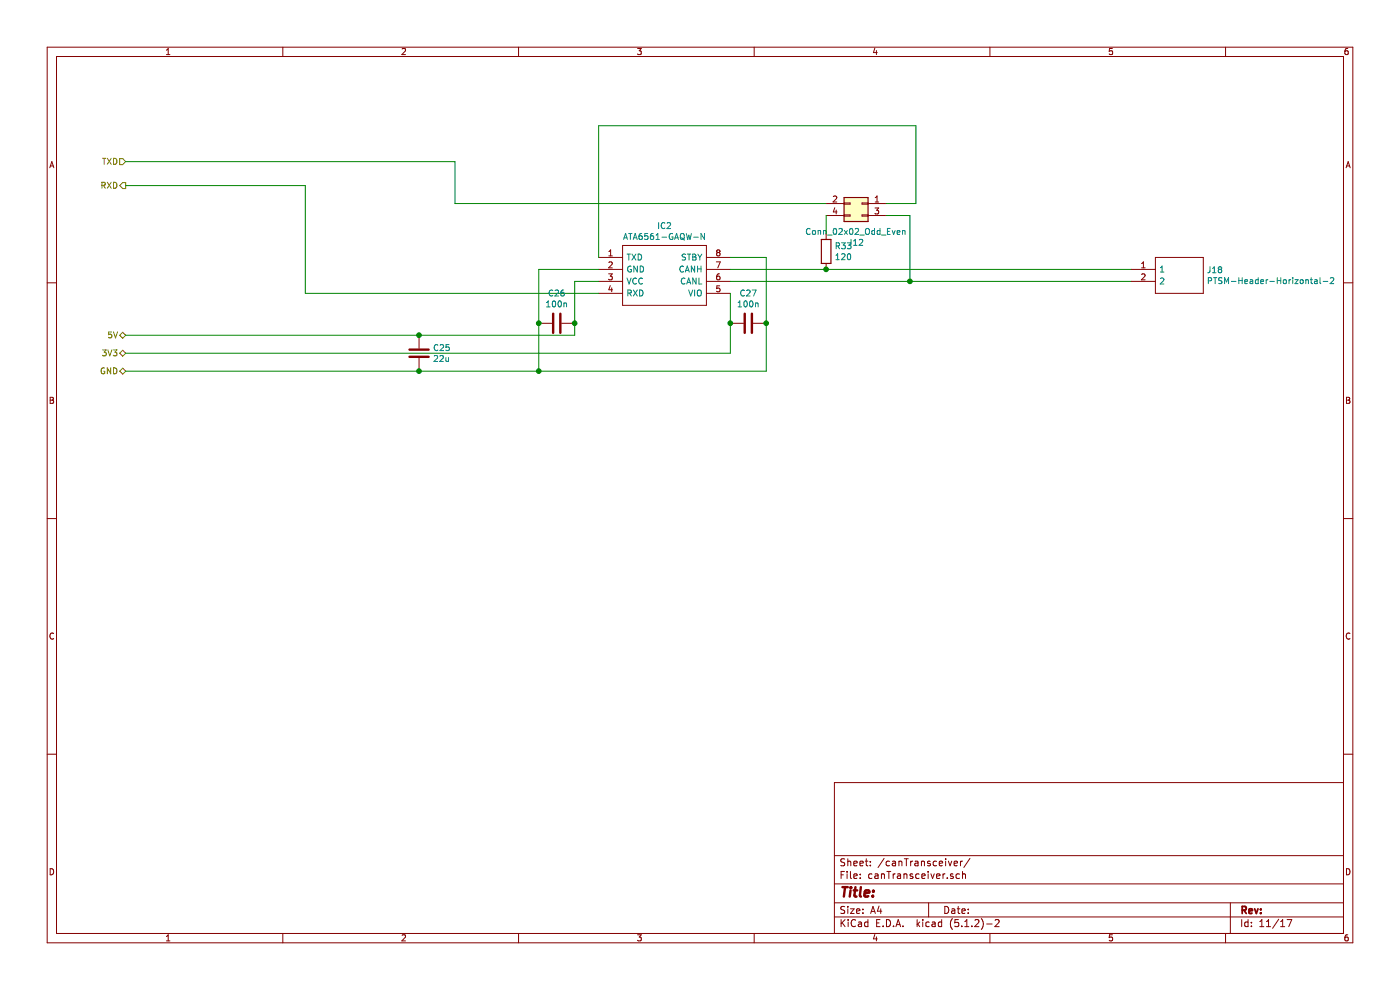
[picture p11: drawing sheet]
EESchema Schematic File Version 4
LIBS:mainPCB-cache
EELAYER 29 0
EELAYER END
$Descr A4 11693 8268
encoding utf-8
Sheet 11 17
Title ""
Date ""
Rev ""
Comp ""
Comment1 ""
Comment2 ""
Comment3 ""
Comment4 ""
$EndDescr
$Comp
L mainPCB-rescue:ATA6561-GAQW-N-Interface_CAN_LIN_own IC2
U 1 1
P 5550 2300
F 0 "IC2" H 5550 2715 50  0000 C CNN
F 1 "ATA6561-GAQW-N" H 5550 2624 50  0000 C CNN
F 2 "ICs_own:SOIC127P600X175-8N" H 5950 2550 50  0001 L CNN
F 3 "https://componentsearchengine.com/Datasheets/1/ATA6561-GAQW-N.pdf" H 5950 2450 50  0001 L CNN
F 4 "MICROCHIP - ATA6561-GAQW-N - CAN TRANSCEIVER, 5MBPS, -40 TO 150DEG C" H 5950 2350 50  0001 L CNN "Description"
F 5 "1.75" H 5950 2250 50  0001 L CNN "Height"
F 6 "579-ATA6561-GAQW-N" H 5950 2150 50  0001 L CNN "Mouser Part Number"
F 7 "https://www.mouser.com/Search/Refine.aspx?Keyword=579-ATA6561-GAQW-N" H 5950 2050 50  0001 L CNN "Mouser Price/Stock"
F 8 "Microchip" H 5950 1950 50  0001 L CNN "Manufacturer_Name"
F 9 "ATA6561-GAQW-N" H 5950 1850 50  0001 L CNN "Manufacturer_Part_Number"
	1    5550 2300
	1    0    0    -1  
$EndComp
$Comp
L Connector_Generic:Conn_02x02_Odd_Even J12
U 1 1
P 7200 1700
F 0 "J12" H 7250 1375 50  0000 C CNN
F 1 "Conn_02x02_Odd_Even" H 7250 1466 50  0000 C CNN
F 2 "Connector_PinHeader_2.54mm:PinHeader_2x02_P2.54mm_Horizontal" H 7200 1700 50  0001 C CNN
F 3 "~" H 7200 1700 50  0001 C CNN
	1    7200 1700
	-1   0    0    -1  
$EndComp
Wire Wire Line
	6100 2350 7600 2350
Wire Wire Line
	9450 2250 6900 2250
Wire Wire Line
	7600 2350 7600 1800
Connection ~ 7600 2350
Wire Wire Line
	7600 2350 9450 2350
$Comp
L Device:R R33
U 1 1
P 6900 2100
F 0 "R33" H 6970 2146 50  0000 L CNN
F 1 "120" H 6970 2055 50  0000 L CNN
F 2 "Resistor_SMD:R_0805_2012Metric" V 6830 2100 50  0001 C CNN
F 3 "~" H 6900 2100 50  0001 C CNN
	1    6900 2100
	1    0    0    -1  
$EndComp
Connection ~ 6900 2250
Wire Wire Line
	6900 2250 6100 2250
Wire Wire Line
	7400 1700 7650 1700
Text HLabel 1050 1350 0    50   Input ~ 0
TXD
Text HLabel 1050 1550 0    50   Output ~ 0
RXD
Text HLabel 1050 2800 0    50   BiDi ~ 0
5V
Text HLabel 1050 2950 0    50   BiDi ~ 0
3V3
Text HLabel 1050 3100 0    50   BiDi ~ 0
GND
Wire Wire Line
	5000 2450 2550 2450
Wire Wire Line
	2550 2450 2550 1550
Wire Wire Line
	2550 1550 1050 1550
Wire Wire Line
	1050 2800 3500 2800
Wire Wire Line
	4800 2800 4800 2700
Wire Wire Line
	4800 2350 5000 2350
Wire Wire Line
	1050 2950 6100 2950
Wire Wire Line
	6100 2950 6100 2700
$Comp
L Device:C C27
U 1 1
P 6250 2700
F 0 "C27" V 5998 2700 50  0000 C CNN
F 1 "100n" V 6089 2700 50  0000 C CNN
F 2 "Capacitor_SMD:C_0805_2012Metric" H 6288 2550 50  0001 C CNN
F 3 "~" H 6250 2700 50  0001 C CNN
	1    6250 2700
	0    1    1    0   
$EndComp
Connection ~ 6100 2700
Wire Wire Line
	6100 2700 6100 2450
Wire Wire Line
	6100 2150 6400 2150
Wire Wire Line
	6400 2150 6400 2700
Connection ~ 6400 2700
Wire Wire Line
	6400 2700 6400 3100
$Comp
L Device:C C26
U 1 1
P 4650 2700
F 0 "C26" V 4398 2700 50  0000 C CNN
F 1 "100n" V 4489 2700 50  0000 C CNN
F 2 "Capacitor_SMD:C_0805_2012Metric" H 4688 2550 50  0001 C CNN
F 3 "~" H 4650 2700 50  0001 C CNN
	1    4650 2700
	0    1    1    0   
$EndComp
Connection ~ 4800 2700
Wire Wire Line
	4800 2700 4800 2350
Wire Wire Line
	1050 3100 3500 3100
Wire Wire Line
	4500 2250 4500 2700
Wire Wire Line
	4500 2250 5000 2250
Connection ~ 4500 3100
Wire Wire Line
	4500 3100 6400 3100
Connection ~ 4500 2700
Wire Wire Line
	4500 2700 4500 3100
$Comp
L Device:C C25
U 1 1
P 3500 2950
F 0 "C25" H 3615 2996 50  0000 L CNN
F 1 "22u" H 3615 2905 50  0000 L CNN
F 2 "Capacitor_SMD:C_0805_2012Metric" H 3538 2800 50  0001 C CNN
F 3 "~" H 3500 2950 50  0001 C CNN
	1    3500 2950
	1    0    0    -1  
$EndComp
Connection ~ 3500 2800
Wire Wire Line
	3500 2800 4800 2800
Connection ~ 3500 3100
Wire Wire Line
	3500 3100 4500 3100
$Comp
L mainPCB-rescue:PTSM-Header-Horizontal-2-Connector_own J18
U 1 1
P 9850 2300
F 0 "J18" H 10078 2346 50  0000 L CNN
F 1 "PTSM-Header-Horizontal-2" H 10078 2255 50  0000 L CNN
F 2 "Connector_own:1814841" H 9100 2000 50  0001 L CNN
F 3 "" H 9100 1900 50  0001 L CNN
F 4 "Phoenix Contact PTSM Series, 2.5mm Pitch 2 Way 1 Row Right Angle PCB Terminal Block, Solder Termination, 6A" H 9100 1800 50  0001 L CNN "Description"
F 5 "5" H 9100 1700 50  0001 L CNN "Height"
F 6 "651-1814841" H 9100 1600 50  0001 L CNN "Mouser Part Number"
F 7 "https://www.mouser.com/Search/Refine.aspx?Keyword=651-1814841" H 9100 1500 50  0001 L CNN "Mouser Price/Stock"
F 8 "Phoenix Contact" H 9100 1400 50  0001 L CNN "Manufacturer_Name"
F 9 "1814841" H 9100 1300 50  0001 L CNN "Manufacturer_Part_Number"
	1    9850 2300
	1    0    0    -1  
$EndComp
Wire Wire Line
	5000 1050 7650 1050
Wire Wire Line
	7650 1050 7650 1700
Wire Wire Line
	5000 1050 5000 2150
Wire Wire Line
	3800 1700 3800 1350
Wire Wire Line
	3800 1350 1050 1350
Wire Wire Line
	7400 1800 7600 1800
Wire Wire Line
	3800 1700 6900 1700
Wire Wire Line
	6900 1800 6900 1950
$EndSCHEMATC
